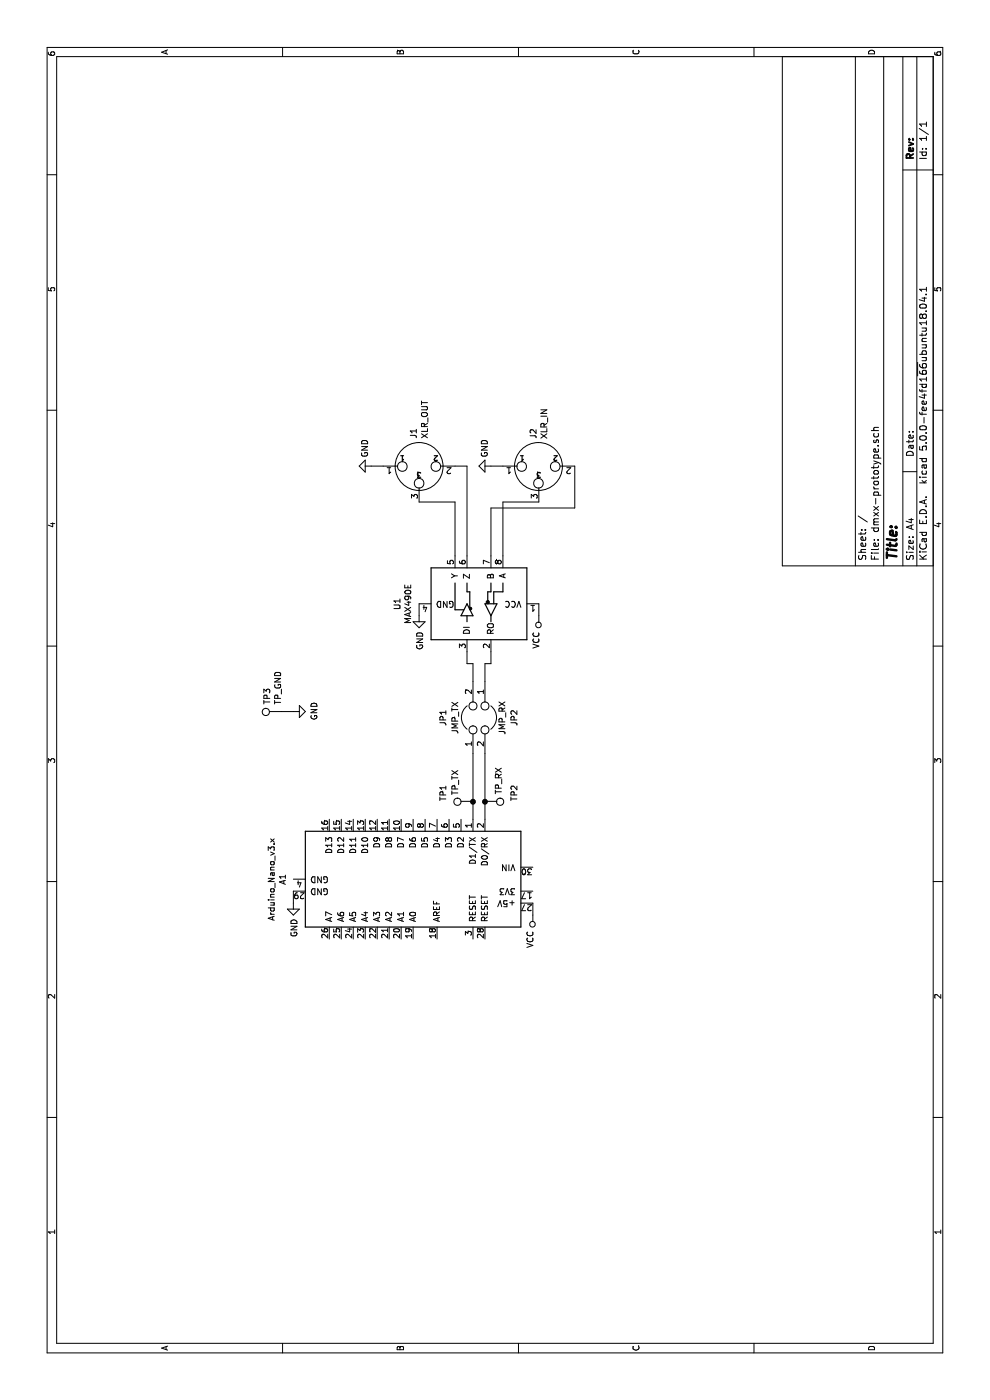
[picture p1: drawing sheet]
EESchema Schematic File Version 4
EELAYER 26 0
EELAYER END
$Descr A4 11693 8268
encoding utf-8
Sheet 1 1
Title ""
Date ""
Rev ""
Comp ""
Comment1 ""
Comment2 ""
Comment3 ""
Comment4 ""
$EndDescr
$Comp
L MCU_Module:Arduino_Nano_v3.x A1
U 1 1
P 4350 3450
F 0 "A1" H 4350 2364 50  0000 C CNN
F 1 "Arduino_Nano_v3.x" H 4350 2273 50  0000 C CNN
F 2 "Module:Arduino_Nano" H 4500 2500 50  0001 L CNN
F 3 "http://www.mouser.com/pdfdocs/Gravitech_Arduino_Nano3_0.pdf" H 4350 2450 50  0001 C CNN
	1    4350 3450
	-1   0    0    1   
$EndComp
$Comp
L power:GND #PWR02
U 1 1
P 4150 2450
F 0 "#PWR02" H 4150 2200 50  0001 C CNN
F 1 "GND" V 4155 2322 50  0000 R CNN
F 2 "" H 4150 2450 50  0001 C CNN
F 3 "" H 4150 2450 50  0001 C CNN
	1    4150 2450
	0    1    1    0   
$EndComp
Wire Wire Line
	4150 2450 4250 2450
$Comp
L power:VCC #PWR01
U 1 1
P 4050 4450
F 0 "#PWR01" H 4050 4300 50  0001 C CNN
F 1 "VCC" V 4067 4578 50  0000 L CNN
F 2 "" H 4050 4450 50  0001 C CNN
F 3 "" H 4050 4450 50  0001 C CNN
	1    4050 4450
	0    -1   -1   0   
$EndComp
Wire Wire Line
	4050 4450 4150 4450
$Comp
L Interface_UART:MAX490E U1
U 1 1
P 6650 4000
F 0 "U1" H 6650 3322 50  0000 C CNN
F 1 "MAX490E" H 6650 3413 50  0000 C CNN
F 2 "" H 6650 3400 50  0001 C CNN
F 3 "https://datasheets.maximintegrated.com/en/ds/MAX1487E-MAX491E.pdf" H 6410 4450 50  0001 C CNN
	1    6650 4000
	1    0    0    1   
$EndComp
$Comp
L Connector:XLR3 J1
U 1 1
P 7800 3500
F 0 "J1" V 7754 3728 50  0000 L CNN
F 1 "XLR_OUT" V 7845 3728 50  0000 L CNN
F 2 "" H 7800 3500 50  0001 C CNN
F 3 " ~" H 7800 3500 50  0001 C CNN
	1    7800 3500
	0    1    1    0   
$EndComp
$Comp
L Connector:XLR3 J2
U 1 1
P 7800 4500
F 0 "J2" V 7754 4727 50  0000 L CNN
F 1 "XLR_IN" V 7845 4727 50  0000 L CNN
F 2 "" H 7800 4500 50  0001 C CNN
F 3 " ~" H 7800 4500 50  0001 C CNN
	1    7800 4500
	0    1    1    0   
$EndComp
$Comp
L Connector:TestPoint TP2
U 1 1
P 5000 4050
F 0 "TP2" H 5000 4300 50  0000 R CNN
F 1 "TP_RX" H 4942 4168 50  0000 R CNN
F 2 "" H 5200 4050 50  0001 C CNN
F 3 "~" H 5200 4050 50  0001 C CNN
	1    5000 4050
	-1   0    0    1   
$EndComp
$Comp
L Connector:TestPoint TP3
U 1 1
P 5750 2350
F 0 "TP3" H 5808 2470 50  0000 L CNN
F 1 "TP_GND" H 5808 2379 50  0000 L CNN
F 2 "" H 5950 2350 50  0001 C CNN
F 3 "~" H 5950 2350 50  0001 C CNN
	1    5750 2350
	1    0    0    -1  
$EndComp
$Comp
L Connector:TestPoint TP1
U 1 1
P 5000 3950
F 0 "TP1" H 5000 4200 50  0000 L CNN
F 1 "TP_TX" H 5050 4100 50  0000 L CNN
F 2 "" H 5200 3950 50  0001 C CNN
F 3 "~" H 5200 3950 50  0001 C CNN
	1    5000 3950
	1    0    0    -1  
$EndComp
$Comp
L Device:Jumper JP2
U 1 1
P 5700 4050
F 0 "JP2" H 5700 4300 50  0000 C CNN
F 1 "JMP_RX" H 5700 4200 50  0000 C CNN
F 2 "" H 5700 4050 50  0001 C CNN
F 3 "~" H 5700 4050 50  0001 C CNN
	1    5700 4050
	-1   0    0    1   
$EndComp
$Comp
L Device:Jumper JP1
U 1 1
P 5700 3950
F 0 "JP1" H 5700 4200 50  0000 C CNN
F 1 "JMP_TX" H 5700 4100 50  0000 C CNN
F 2 "" H 5700 3950 50  0001 C CNN
F 3 "~" H 5700 3950 50  0001 C CNN
	1    5700 3950
	1    0    0    -1  
$EndComp
Wire Wire Line
	4850 3950 5000 3950
Wire Wire Line
	6000 4050 6150 4050
Wire Wire Line
	6150 4050 6150 4100
Wire Wire Line
	6150 4100 6250 4100
Wire Wire Line
	6250 3900 6150 3900
Wire Wire Line
	6150 3900 6150 3950
Wire Wire Line
	6150 3950 6000 3950
$Comp
L power:VCC #PWR05
U 1 1
P 6550 4500
F 0 "#PWR05" H 6550 4350 50  0001 C CNN
F 1 "VCC" V 6567 4628 50  0000 L CNN
F 2 "" H 6550 4500 50  0001 C CNN
F 3 "" H 6550 4500 50  0001 C CNN
	1    6550 4500
	0    -1   -1   0   
$EndComp
Wire Wire Line
	6550 4500 6650 4500
$Comp
L power:GND #PWR04
U 1 1
P 6550 3500
F 0 "#PWR04" H 6550 3250 50  0001 C CNN
F 1 "GND" V 6555 3372 50  0000 R CNN
F 2 "" H 6550 3500 50  0001 C CNN
F 3 "" H 6550 3500 50  0001 C CNN
	1    6550 3500
	0    1    1    0   
$EndComp
Wire Wire Line
	6550 3500 6650 3500
Connection ~ 5000 3950
Wire Wire Line
	5000 3950 5400 3950
Wire Wire Line
	4850 4050 5000 4050
Connection ~ 5000 4050
Wire Wire Line
	5000 4050 5400 4050
$Comp
L power:GND #PWR03
U 1 1
P 5750 2450
F 0 "#PWR03" H 5750 2200 50  0001 C CNN
F 1 "GND" H 5755 2277 50  0000 C CNN
F 2 "" H 5750 2450 50  0001 C CNN
F 3 "" H 5750 2450 50  0001 C CNN
	1    5750 2450
	1    0    0    -1  
$EndComp
Wire Wire Line
	5750 2350 5750 2450
$Comp
L power:GND #PWR06
U 1 1
P 7800 3100
F 0 "#PWR06" H 7800 2850 50  0001 C CNN
F 1 "GND" H 7650 3050 50  0000 C CNN
F 2 "" H 7800 3100 50  0001 C CNN
F 3 "" H 7800 3100 50  0001 C CNN
	1    7800 3100
	-1   0    0    1   
$EndComp
$Comp
L power:GND #PWR07
U 1 1
P 7800 4100
F 0 "#PWR07" H 7800 3850 50  0001 C CNN
F 1 "GND" H 7650 4050 50  0000 C CNN
F 2 "" H 7800 4100 50  0001 C CNN
F 3 "" H 7800 4100 50  0001 C CNN
	1    7800 4100
	-1   0    0    1   
$EndComp
Wire Wire Line
	7800 4100 7800 4200
Wire Wire Line
	7800 3100 7800 3200
Wire Wire Line
	7500 4500 7500 4200
Wire Wire Line
	7500 4200 7050 4200
Wire Wire Line
	7800 4800 7450 4800
Wire Wire Line
	7450 4800 7450 4100
Wire Wire Line
	7450 4100 7050 4100
Wire Wire Line
	7500 3500 7500 3800
Wire Wire Line
	7500 3800 7050 3800
Wire Wire Line
	7800 3800 7800 3900
Wire Wire Line
	7800 3900 7050 3900
$EndSCHEMATC
